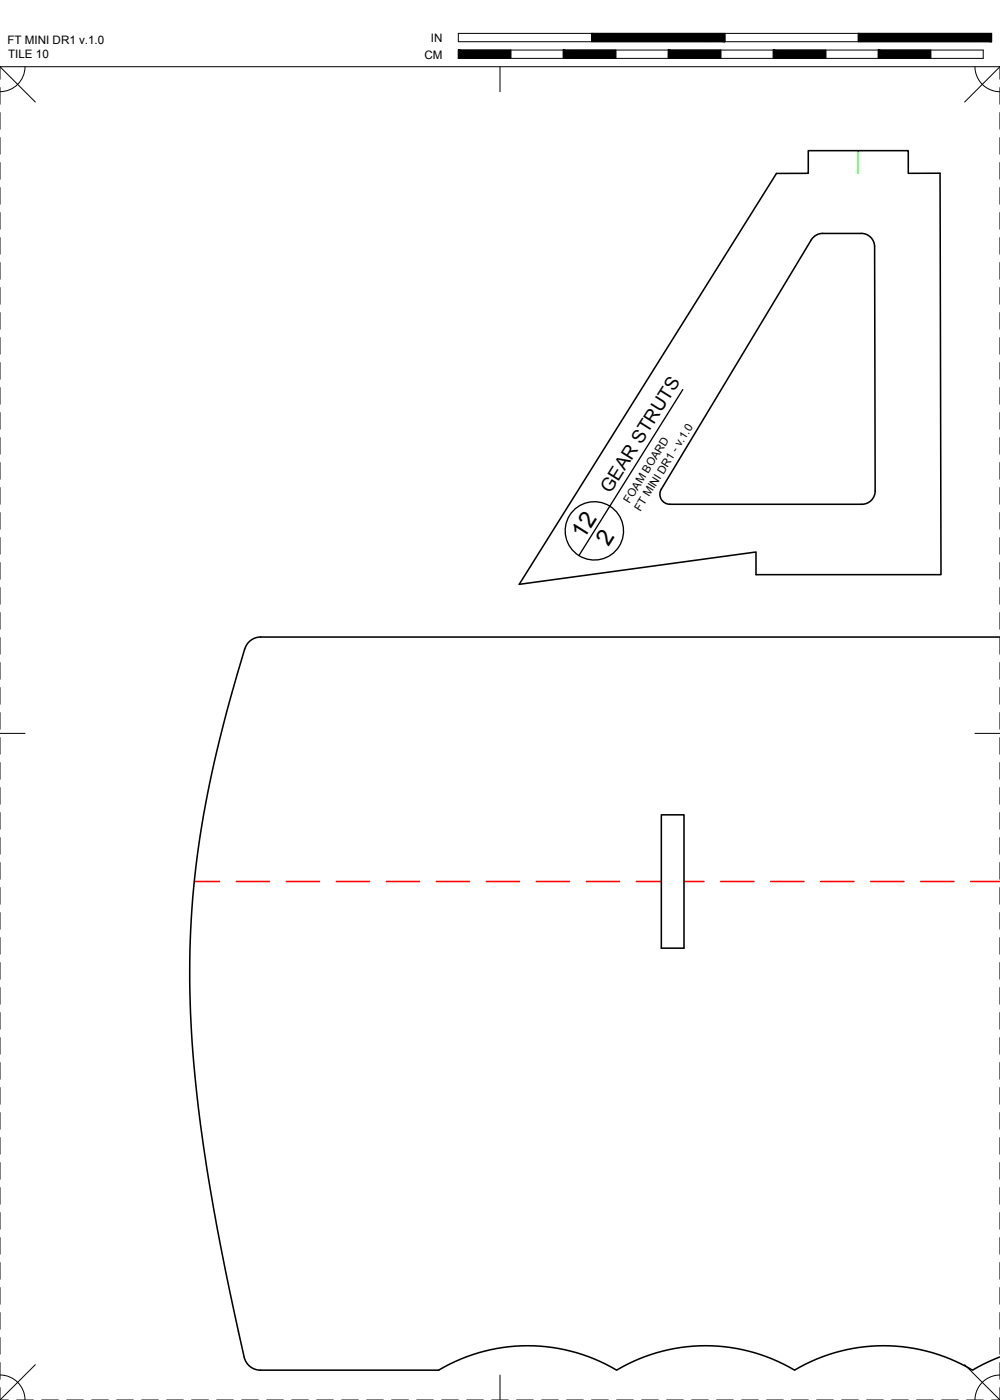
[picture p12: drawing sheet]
<svg xmlns="http://www.w3.org/2000/svg" width="190mm" height="267mm" viewBox="0 0 190 267" stroke-linecap="round" stroke-linejoin="round" font-family="sans-serif">
<!-- layer: 05 REFERENCE -->
<path d="M163.5 28.7v4.3" fill="none" stroke="#0f0" stroke-width=".3"/>
<!-- layer: 01 CUT -->
<path d="M147.9 33h6.1v-4.3h19v4.3h6.1l.2 76.5h-35.3v-4.3l-45.1 6.1zM154.5 45.7l-28.5 47.5M154.6 45.7a2.5 2.5 0 0 1 2.1-1.2h7.4a2.54 2.54 0 0 1 2.5 2.5l.1 46.5a2.54 2.54 0 0 1-2.5 2.6h-36.6a1.91 1.91 0 0 1-1.6-2.9M190.5 121.4l-140.8-.1a3.2 3.2 0 0 0-3.1 2.3 222.1 222.1 0 0 0-9.9 47.5 213 213 0 0 0 2.7 51.4 511.3 511.3 0 0 0 7.3 36.6 3.2 3.2 0 0 0 2.9 1.9h34a33.2 33.2 0 0 1 33.9 0 33.2 33.2 0 0 1 33.9 0 33.2 33.2 0 0 1 33.9 0l2-1.1 3.2-1.4M126 155.2h4.3v25.4h-4.3z" fill="none" stroke="#000" stroke-width=".3"/>
<!-- layer: 02 SCORE -->
<g fill="none" stroke="#f00" stroke-width=".3">
<path d="M37 167.9h4.8M45 167.9h6.3M54.5 167.9h6.4M64 167.9h6.4M73.6 167.9h6.3M83.1 167.9h6.3M92.6 167.9h6.4M102.1 167.9h6.4M111.7 167.9h6.3M121.2 167.9h4.8M130.3 167.9h3.8M137.3 167.9h6.3"/>
<path d="M146.8 167.9h6.4M156.3 167.9h6.4M165.9 167.9h6.3M175.4 167.9h6.3M184.9 167.9h5.6"/>
</g>
<!-- layer: 23 NOTES -->
<g fill="none" stroke="#000" stroke-width=".25">
<path d="M130.1 74.2l-19.8 31.6"/>
<circle cx="113.2" cy="101.1" r="5.6"/>
</g>
<!-- layer: 22 TILED -->
<g fill="none" stroke="#000" stroke-width=".19">
<path d="M0 12.7l6.7 6.7M0 16.7v3.2M4.8 12.7a4.8 4.8 0 0 1-4.8 4.8M87.3 6.4h101.6v1.5h-101.6zM87.3 9.5h100v1.6h-100zM95.2 12.7v4.8M97.3 9.5v1.6M107.3 9.5v1.6M112.7 6.4v1.5M117.3 9.5v1.6M127.3 9.5v1.6M137.3 9.5v1.6"/>
<path d="M138.1 6.4v1.5M147.3 9.5v1.6M157.3 9.5v1.6M163.5 6.4v1.5M167.3 9.5v1.6M177.3 9.5v1.6M185.7 12.7a4.8 4.8 0 0 0 4.8 4.8M190.5 12.7h-190.5v2.4M190.5 12.7l-6.7 6.7M190.5 12.7v2.4M190.5 16.7v3.2M0 21.4v3.2"/>
<path d="M0 26.2v3.2M0 31v3.1M0 35.7v3.2M190.5 21.4v3.2M190.5 26.2v3.2M190.5 31v3.1M190.5 35.7v3.2M0 40.5v3.2M0 45.3v3.1M0 50v3.2M0 54.8v3.2M0 59.5v3.2"/>
<path d="M190.5 40.5v3.2M190.5 45.3v3.1M190.5 50v3.2M190.5 54.8v3.2M190.5 59.5v3.2M0 64.3v3.2M0 69.1v3.1M0 73.8v3.2M0 78.6v3.2M190.5 64.3v3.2M190.5 69.1v3.1M190.5 73.8v3.2"/>
<path d="M190.5 78.6v3.2M0 83.4v3.1M0 88.1v3.2M0 92.9v3.2M0 97.6v3.2M190.5 83.4v3.1M190.5 88.1v3.2M190.5 92.9v3.2M190.5 97.6v3.2M0 102.4v3.2M0 107.2v3.1M0 111.9v3.2"/>
<path d="M0 116.7v3.2M190.5 102.4v3.2M190.5 107.2v3.1M190.5 111.9v3.2M190.5 116.7v3.2M0 139.7h4.8M0 121.5v3.1M0 126.2v3.2M0 131v3.2M0 135.7v3.2M185.7 139.7h4.8M190.5 121.5v3.1"/>
<path d="M190.5 126.2v3.2M190.5 131v3.2M190.5 135.7v3.2M0 140.5v3.2M0 145.3v3.1M0 150v3.2M0 154.8v3.2M0 159.6v3.1M190.5 140.5v3.2M190.5 145.3v3.1M190.5 150v3.2M190.5 154.8v3.2"/>
<path d="M190.5 159.6v3.1M0 164.3v3.2M0 169.1v3.2M0 173.8v3.2M0 178.6v3.2M190.5 164.3v3.2M190.5 169.1v3.2M190.5 173.8v3.2M190.5 178.6v3.2M0 183.4v3.1M0 188.1v3.2M0 192.9v3.2"/>
<path d="M0 197.7v3.1M190.5 183.4v3.1M190.5 188.1v3.2M190.5 192.9v3.2M190.5 197.7v3.1M0 202.4v3.2M0 207.2v3.2M0 211.9v3.2M0 216.7v3.2M190.5 202.4v3.2M190.5 207.2v3.2M190.5 211.9v3.2"/>
<path d="M190.5 216.7v3.2M0 221.5v3.1M0 226.2v3.2M0 231v3.2M0 235.8v3.1M190.5 221.5v3.1M190.5 226.2v3.2M190.5 231v3.2M190.5 235.8v3.1M0 240.5v3.2M0 245.3v3.2M0 250v3.2"/>
<path d="M0 254.8v3.2M0 259.6v3.1M6.7 260l-6.7 6.7M183.8 260l6.7 6.7M190.5 240.5v3.2M190.5 245.3v3.2M190.5 250v3.2M190.5 254.8v3.2M190.5 259.6v3.1M0 264.3v2.4M0 266.7h1.6M0 261.9a4.8 4.8 0 0 1 4.8 4.8"/>
<path d="M3.2 266.7h3.1M7.9 266.7h3.2M12.7 266.7h3.2M17.5 266.7h3.1M22.2 266.7h3.2M27 266.7h3.2M31.7 266.7h3.2M36.5 266.7h3.2M41.3 266.7h3.1M46 266.7h3.2M50.8 266.7h3.2M55.6 266.7h3.1"/>
<path d="M60.3 266.7h3.2M65.1 266.7h3.2M69.8 266.7h3.2M74.6 266.7h3.2M79.4 266.7h3.1M84.1 266.7h3.2M88.9 266.7h3.2M93.7 266.7h3.1M95.2 261.9v4.8M98.4 266.7h3.2M103.2 266.7h3.2M107.9 266.7h3.2"/>
<path d="M112.7 266.7h3.2M117.5 266.7h3.1M122.2 266.7h3.2M127 266.7h3.2M131.8 266.7h3.1M136.5 266.7h3.2M141.3 266.7h3.2M146 266.7h3.2M150.8 266.7h3.2M155.6 266.7h3.1M160.3 266.7h3.2M165.1 266.7h3.2"/>
<path d="M169.9 266.7h3.1M174.6 266.7h3.2M179.4 266.7h3.2M184.1 266.7h3.2M188.9 266.7h1.6M190.5 261.9a4.8 4.8 0 0 0-4.8 4.8M190.5 264.3v2.4"/>
</g>
<g fill="#000" stroke="#000" stroke-width=".19">
<path d="M87.3 9.5l10 1.6v-1.6zM87.3 9.5l10 1.6h-10z"/>
<path d="M107.3 9.5l10 1.6v-1.6zM107.3 9.5l10 1.6h-10z"/>
<path d="M127.3 9.5l10 1.6v-1.6zM127.3 9.5l10 1.6h-10z"/>
<path d="M112.7 6.4l25.4 1.5v-1.5zM112.7 6.4l25.4 1.5h-25.4z"/>
<path d="M147.3 9.5l10 1.6v-1.6zM147.3 9.5l10 1.6h-10z"/>
<path d="M167.3 9.5l10 1.6v-1.6zM167.3 9.5l10 1.6h-10z"/>
<path d="M163.5 6.4l25.4 1.5v-1.5zM163.5 6.4l25.4 1.5h-25.4z"/>
</g>
<g font-size="4.4">
<text x="111.2" y="102.8" transform="rotate(-58 111.2 102.8)">12</text>
<text x="115.9" y="104.3" transform="rotate(-58 115.9 104.3)">2</text>
</g>
<text font-size="3.5" x="116.3" y="94.1" transform="rotate(-58 116.3 94.1)">GEAR STRUTS</text>
<g font-size="2.2">
<text x="1.4" y="8.4">FT MINI DR1 v.1.0</text>
<text x="1.5" y="11.1">TILE 10</text>
<text x="80.8" y="11.1">CM</text>
<text x="82.1" y="8">IN</text>
</g>
<g font-size="2.1">
<text x="119.9" y="95.9" transform="rotate(-58 119.9 95.9)">FOAM BOARD</text>
<text x="122" y="97.5" transform="rotate(-58 122 97.5)">FT MINI DR1 - v.1.0</text>
</g>
</svg>
